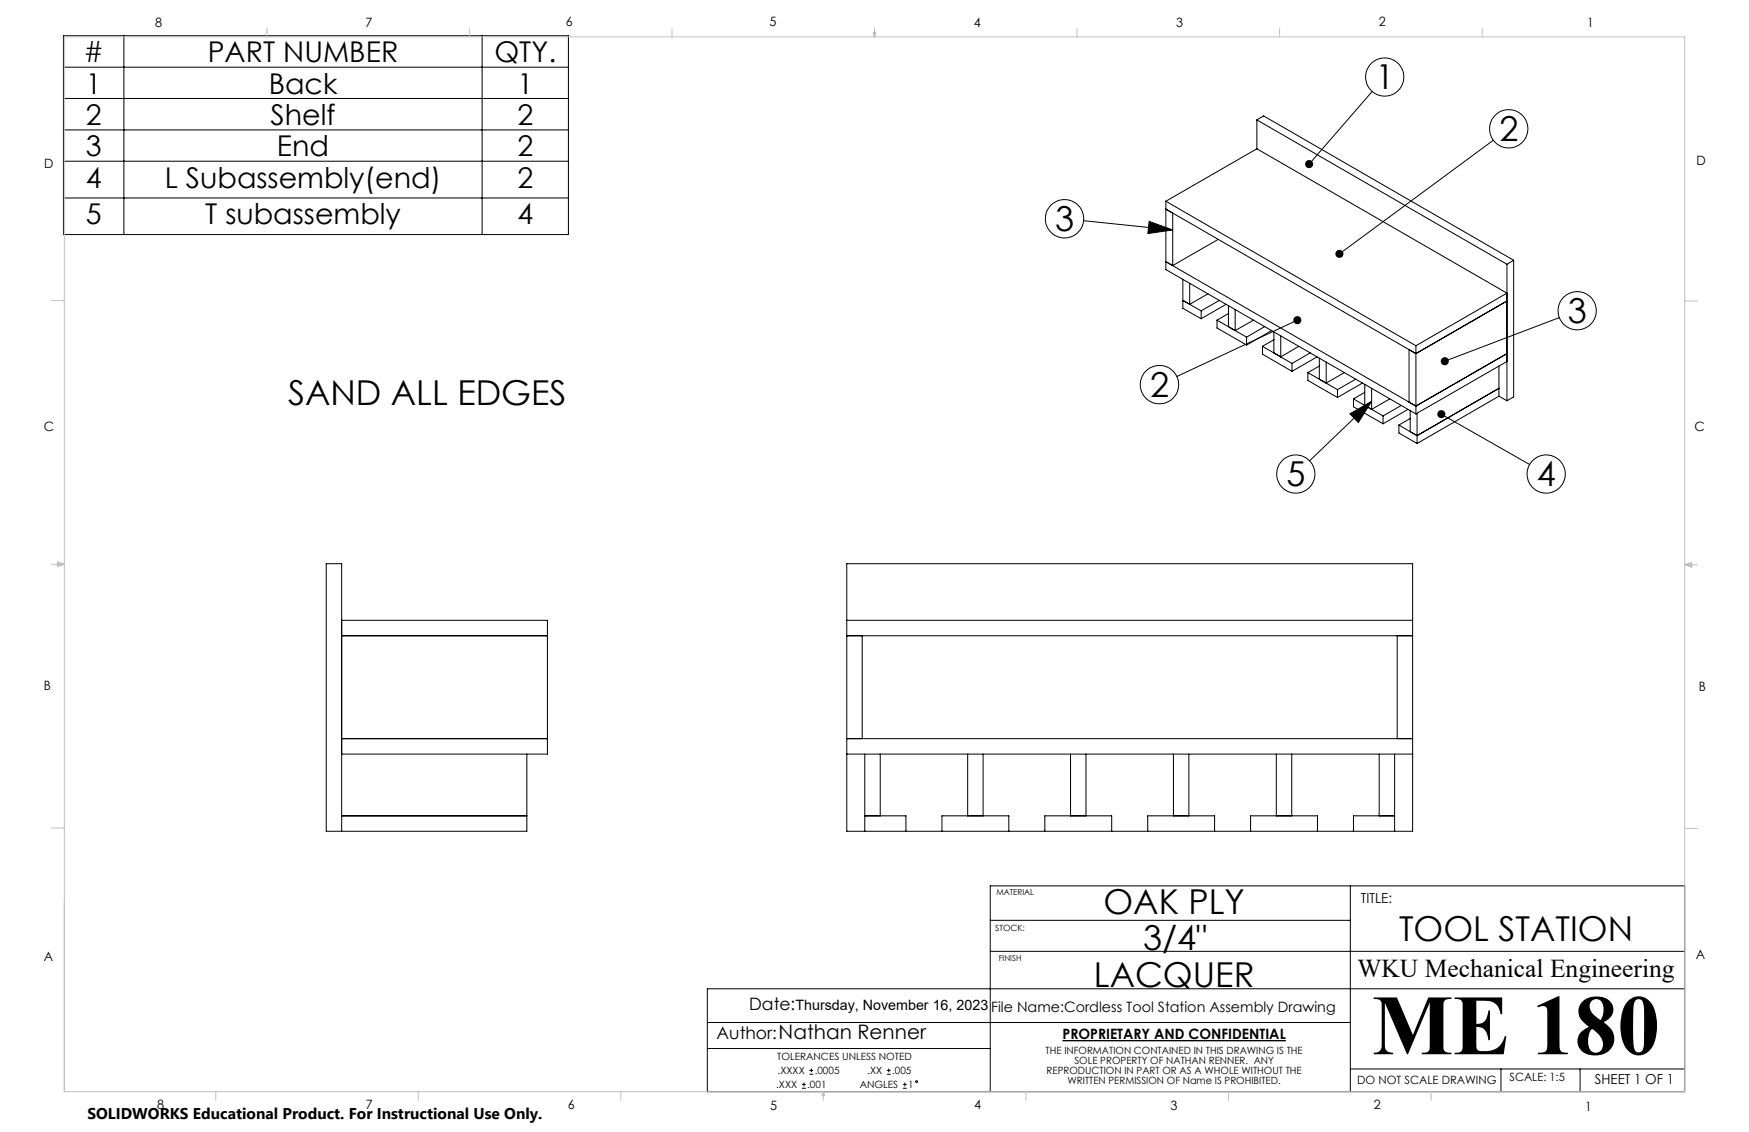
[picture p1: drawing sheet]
<svg xmlns="http://www.w3.org/2000/svg" width="432mm" height="279mm" viewBox="0 0 432 279" stroke-linecap="round" stroke-linejoin="round" font-family="sans-serif">
<g fill="none" stroke="#000" stroke-width=".25">
<path d="M15.7 8.8h124.6v49.1h-124.6zM15.7 16.6h124.6M30.6 8.8v49.1M119 8.8v49.1M15.7 24.3h124.6M15.7 32.1h124.6M15.7 39.8h124.6M310.3 36.7l61.7 35.7-22.4 12.9M310.3 36.7l-22.5 13M310.3 29.6l61.7 35.6M310.3 29.6v7.1M310.3 29.6l1.7-1 61.7 35.6"/>
<path d="M338.8 22.6l-15.6 17.9M368.7 34.6l-38 28.1M15.7 48.9h124.6M267.5 54.5l22 2.3M283.7 54.6l5.8 2.2-6.1 .8zM287.8 49.7v16.8l61.8 35.7M287.8 49.7l61.8 35.6M300.7 59.1l-11.2 6.4M289.5 65.5l-1.7-.9 61.8 35.6M289.5 65.5v-12.9l-1.7-1 61.8 35.7M292 69v7.1l4.5 2.6M293.7 75.1l-1.7-.9 4.5 2.5"/>
<path d="M293.7 69.9v5.2M296.5 76.7v2M298.2 72.5l-4.5 2.6M300.5 79v2l7.3 4.2M300.5 79l7.3 4.2M301 74.2l-4.5 2.5M302.7 75.1l-6.2 3.6M303.3 77.4l-2.8 1.6M303.3 75.4v5.2l1.6 1M304.9 76.4v5.2M309.5 79l-4.6 2.6M320.3 79l-29.8 13.9"/>
<path d="M372 74.3l-22.4 13M372 65.2v33.7M373.7 64.2l-1.7 1M373.7 64.2v33.8l-1.7 .9M385 78.4l-28.3 10.7M307.8 83.2v2M311.7 85.5v1.9l7.3 4.3M311.7 85.5l7.3 4.2M312.2 80.6l-4.4 2.6M313.9 81.6l-6.1 3.6M314.5 83.9l-2.8 1.6M314.5 81.9v5.2l1.7 1"/>
<path d="M316.2 82.9v5.2M319 89.7v2M320.7 85.5l-4.5 2.6M322.9 92v1.9l7.3 4.2M322.9 92l7.3 4.2M323.5 87.1l-4.5 2.6M325.2 88.1l-6.2 3.6M325.7 90.3l-2.8 1.7M325.7 88.4v5.2l1.7 .9M327.4 89.4v5.1M330.2 96.2v1.9M331.9 92l-4.5 2.5"/>
<path d="M334.2 98.5v1.9l7.3 4.2M334.2 98.5l7.3 4.2M334.7 93.6l-4.5 2.6M336.4 94.5l-6.2 3.6M336.9 96.8l-2.7 1.7M336.9 94.9v5.2l1.7 .9M338.6 99.1l-15.3 14.6M338.6 95.8v5.2M343.1 98.5l-4.5 2.5M349.6 87.3l-1.7-1v13l1.7 .9M349.6 85.3v16.9M370.1 90.3v7.5"/>
<path d="M370.1 97.8l-20.3 11.7M370.1 95.8l-20.3 11.7-4.4-2.6M370.1 97.8l1.9 1.1M372 87.3l-22.4 12.9M372 89.2l-22.4 13M333.3 102.1l5.3-3-3.2 5.2zM341.5 102.7v1.9M345.4 104.9v2l4.4 2.6M345.9 100.1l-4.4 2.6M347.6 101l-6.1 3.6M348.2 103.3l-2.8 1.6M348.2 101.4v5.1"/>
<path d="M349.8 102v7.5M355.8 102.2l21.8 12.5M209.1 139.1h139.7v66.1h-139.7zM84.3 156.9h50.8M84.3 153.1h50.8v33h-50.8M209.1 156.9h139.7M209.1 153.1h139.7M212.9 156.9v25.4M344.9 156.9v25.4M84.3 182.3h50.8M130.1 186.1v19.1h-49.6v-66.1h3.8v66.1M209.1 182.3h139.7"/>
<path d="M209.1 186.1h139.7M213.5 186.1v19.1M217.3 186.1v15.3M238.9 186.1v15.3M242.7 186.1v15.3M264.3 186.1v15.3M268.1 186.1v15.3M289.7 186.1v15.3M293.5 186.1v15.3M315.1 186.1v15.3M318.9 186.1v15.3M340.5 186.1v15.3"/>
<path d="M344.3 186.1v19.1M84.3 201.4h45.8M213.5 201.4h10.2v3.8M232.6 205.2v-3.8h16.5v3.8M258 205.2v-3.8h16.5v3.8M283.4 205.2v-3.8h16.5v3.8M308.8 205.2v-3.8h16.5v3.8M333.4 218.7v50.8M344.3 201.4h-10.1v3.8M244.5 227.2h88.9M244.5 234.8h171.4M174.6 252.4h158.8"/>
<path d="M174.6 258.8h69.9M415.9 244.1h-241.3v25.4h241.3v-50.8h-171.4v50.8M198 268.6h.9M198 267.7h.9M198.5 267.2v.9M199.8 265.1h1M199.8 264.2h1M200.3 263.7v1M219 265.1h.9M219 264.2h.9M219.4 263.7v1M222.9 268.6h1"/>
<path d="M222.9 267.7h1M223.4 267.2v.9M333.4 263.8h82.5M370.6 263.8v5.7M390.1 263.8v5.7"/>
<circle cx="341.9" cy="19" r="4.7"/>
<circle cx="372.5" cy="31.8" r="4.7"/>
<circle cx="262.8" cy="54" r="4.7"/>
<circle cx="389.4" cy="76.7" r="4.7"/>
<circle cx="286.3" cy="94.9" r="4.7"/>
<circle cx="319.9" cy="117" r="4.7"/>
<circle cx="381.7" cy="117" r="4.7"/>
<circle cx="226.3" cy="267" r=".23"/>
</g>
<path d="M262.3 256.9h55.1" fill="none" stroke="#000" stroke-width=".33"/>
<g fill="none" stroke="#c0c0c0" stroke-width=".25">
<path d="M15.9 9.1h400v260.4h-400zM65.9 6.9v2.2M115.9 6.9v2.2M165.9 6.9v2.2M215.6 8h.6l-.3 1.1zM215.7 8l.2 1.1M215.9 6.9v2.2M216 8l-.1 1.1M265.9 6.9v2.2M315.9 6.9v2.2M365.9 6.9v2.2M12.7 74.2h3.2"/>
<path d="M415.9 74.3h3.2M12.7 139.3h3.2M14.2 139.1l1.7 .2M14.2 138.7l1.7 .6-1.7 .5zM15.9 139.3l-1.7 .3M415.9 139.4h3.2M415.9 139.4l1.8-.6v1.2zM415.9 139.4l1.8 .3M417.7 139.2l-1.8 .2M12.7 204.4h3.2M415.9 204.5h3.2M53.3 269.5v2.1"/>
<path d="M103.3 269.5v2.1M153.3 269.5v2.1M203.3 269.5v2.1M203.3 269.5l.3 .8h-.6zM253.3 269.5v2.1M303.3 269.5v2.1M353.3 269.5v2.1"/>
</g>
<path d="M322.5 39.8l-.3 .7 .3 .8 .7-.8-.7 .8a1 1 0 0 0 1.4-.1 1 1 0 0 0 0-1.4 1 1 0 0 0-1.4 0zM330 61.9l-.3 .5 .2 .9 .8-.6-.8 .6a1 1 0 0 0 1.4 .1 1 1 0 0 0 .1-1.4 1 1 0 0 0-1.4-.1zM356.1 88.4l-.4 .6 .1 .5 .9-.4-.9 .4a1 1 0 0 0 1.4 .5 1 1 0 0 0 .4-1.4 1 1 0 0 0-1.5-.2zM319.6 78.3a1 1 0 0 0 .5 1.7 1 1 0 0 0 1.1-1.4l-.9 .4 .9-.4-.2-.4-.9-.2zM355.1 101.5l-.1 .2 .8 .5-.8-.5a1 1 0 0 0 .8 1.5 1 1 0 0 0 1-1.4 1 1 0 0 0-1.7-.3zM333.3 102.1l5.3-3-3.2 5.2zM283.7 54.6l5.8 2.2-6.1 .8z" fill="#000"/>
<text font-size="21.2" x="338.7" y="260.2">ME 180</text>
<g font-size="8.5">
<text x="339.6" y="21.9">1</text>
<text x="370.2" y="34.7">2</text>
<text x="260.5" y="56.9">3</text>
<text x="387.1" y="79.6">3</text>
<text x="71.1" y="100">SAND ALL EDGES</text>
<text x="283.9" y="97.9">2</text>
<text x="317.6" y="120">5</text>
<text x="379.4" y="120">4</text>
<text x="272.4" y="225.7">OAK PLY</text>
<text x="345.4" y="232.3">TOOL STATION</text>
<text x="282.3" y="234.5">3/4&quot;</text>
<text x="270.1" y="243.5">LACQUER</text>
</g>
<g font-size="7.1">
<text x="20.6" y="15.3">#</text>
<text x="51.3" y="15.3">PART NUMBER</text>
<text x="122.1" y="15.3">QTY.</text>
<text x="21.2" y="23.1">1</text>
<text x="66.3" y="23.1">Back</text>
<text x="127.7" y="23.1">1</text>
<text x="21.2" y="30.8">2</text>
<text x="66.8" y="30.8">Shelf</text>
<text x="127.7" y="30.8">2</text>
<text x="21.2" y="38.6">3</text>
<text x="68.4" y="38.6">End</text>
<text x="127.8" y="38.6">2</text>
<text x="21.2" y="46.3">4</text>
<text x="40.7" y="46.3">L Subassembly(end)</text>
<text x="127.8" y="46.3">2</text>
<text x="21.2" y="55.4">5</text>
<text x="50.7" y="55.4">T subassembly</text>
<text x="127.8" y="55.4">4</text>
</g>
<text font-size="6.3" x="335.1" y="241.2">WKU Mechanical Engineering</text>
<text font-size="4.9" x="192.2" y="256.5">Nathan Renner</text>
<g font-size="4.2">
<text x="185" y="249.4">Date:</text>
<text x="176.9" y="256.5">Author:</text>
</g>
<text font-size="3.8" x="21.6" y="276.3">SOLIDWORKS Educational Product. For Instructional Use Only.</text>
<g font-size="3.5">
<text x="196.4" y="249.3">Thursday, November 16, 2023</text>
<text x="244.7" y="249.9">File Name:Cordless Tool Station Assembly Drawing</text>
<text x="262.3" y="256.5">PROPRIETARY AND CONFIDENTIAL</text>
</g>
<g font-size="3.4">
<text x="336" y="223">TITLE:</text>
<text x="393.7" y="267.5">SHEET 1 OF 1</text>
</g>
<g font-size="3.2">
<text x="38.3" y="6.7">8</text>
<text x="90.2" y="6.7">7</text>
<text x="139.7" y="6.5">6</text>
<text x="190" y="6.5">5</text>
<text x="240.4" y="6.5">4</text>
<text x="290.4" y="6.7">3</text>
<text x="340.4" y="6.5">2</text>
<text x="391.9" y="6.7">1</text>
<text x="10.9" y="41.6">D</text>
<text x="418.9" y="40.7">D</text>
<text x="10.9" y="106.3">C</text>
<text x="418.4" y="106.4">C</text>
<text x="10.8" y="170.2">B</text>
<text x="419.4" y="170.6">B</text>
<text x="10.8" y="237.2">A</text>
<text x="418.6" y="236.8">A</text>
<text x="38.8" y="273.8">8</text>
<text x="90.4" y="273.8">7</text>
<text x="140.2" y="273.8">6</text>
<text x="190.1" y="273.9">5</text>
<text x="240.5" y="273.8">4</text>
<text x="289" y="273.9">3</text>
<text x="339.1" y="273.8">2</text>
<text x="391.4" y="274.1">1</text>
</g>
<g font-size="2.8">
<text x="335.1" y="267.6">DO NOT SCALE DRAWING</text>
<text x="372.7" y="266.9">SCALE: 1:5</text>
</g>
<g font-size="2.5">
<text x="191.9" y="261.6">TOLERANCES UNLESS NOTED</text>
<text x="258.1" y="260.1">THE INFORMATION CONTAINED IN THIS DRAWING IS THE</text>
<text x="265.3" y="262.6">SOLE PROPERTY OF NATHAN RENNER. ANY</text>
<text x="191.6" y="268.6">.XXX</text>
<text x="192" y="265.1">.XXXX</text>
<text x="199.3" y="268.6">.001</text>
<text x="201.1" y="265.1">.0005</text>
<text x="212.3" y="268.6">ANGLES</text>
<text x="214.1" y="265.1">.XX</text>
<text x="220.2" y="265.1">.005</text>
<text x="224.2" y="268.6">1</text>
<text x="258.4" y="265.1">REPRODUCTION IN PART OR AS A WHOLE WITHOUT THE</text>
<text x="263.6" y="267.6">WRITTEN PERMISSION OF Name IS PROHIBITED.</text>
</g>
<text font-size="2.1" x="245.7" y="229.9">STOCK:</text>
<g font-size="2">
<text x="246" y="220.9">MATERIAL</text>
<text x="246.6" y="237.2">FINISH</text>
</g>
</svg>
